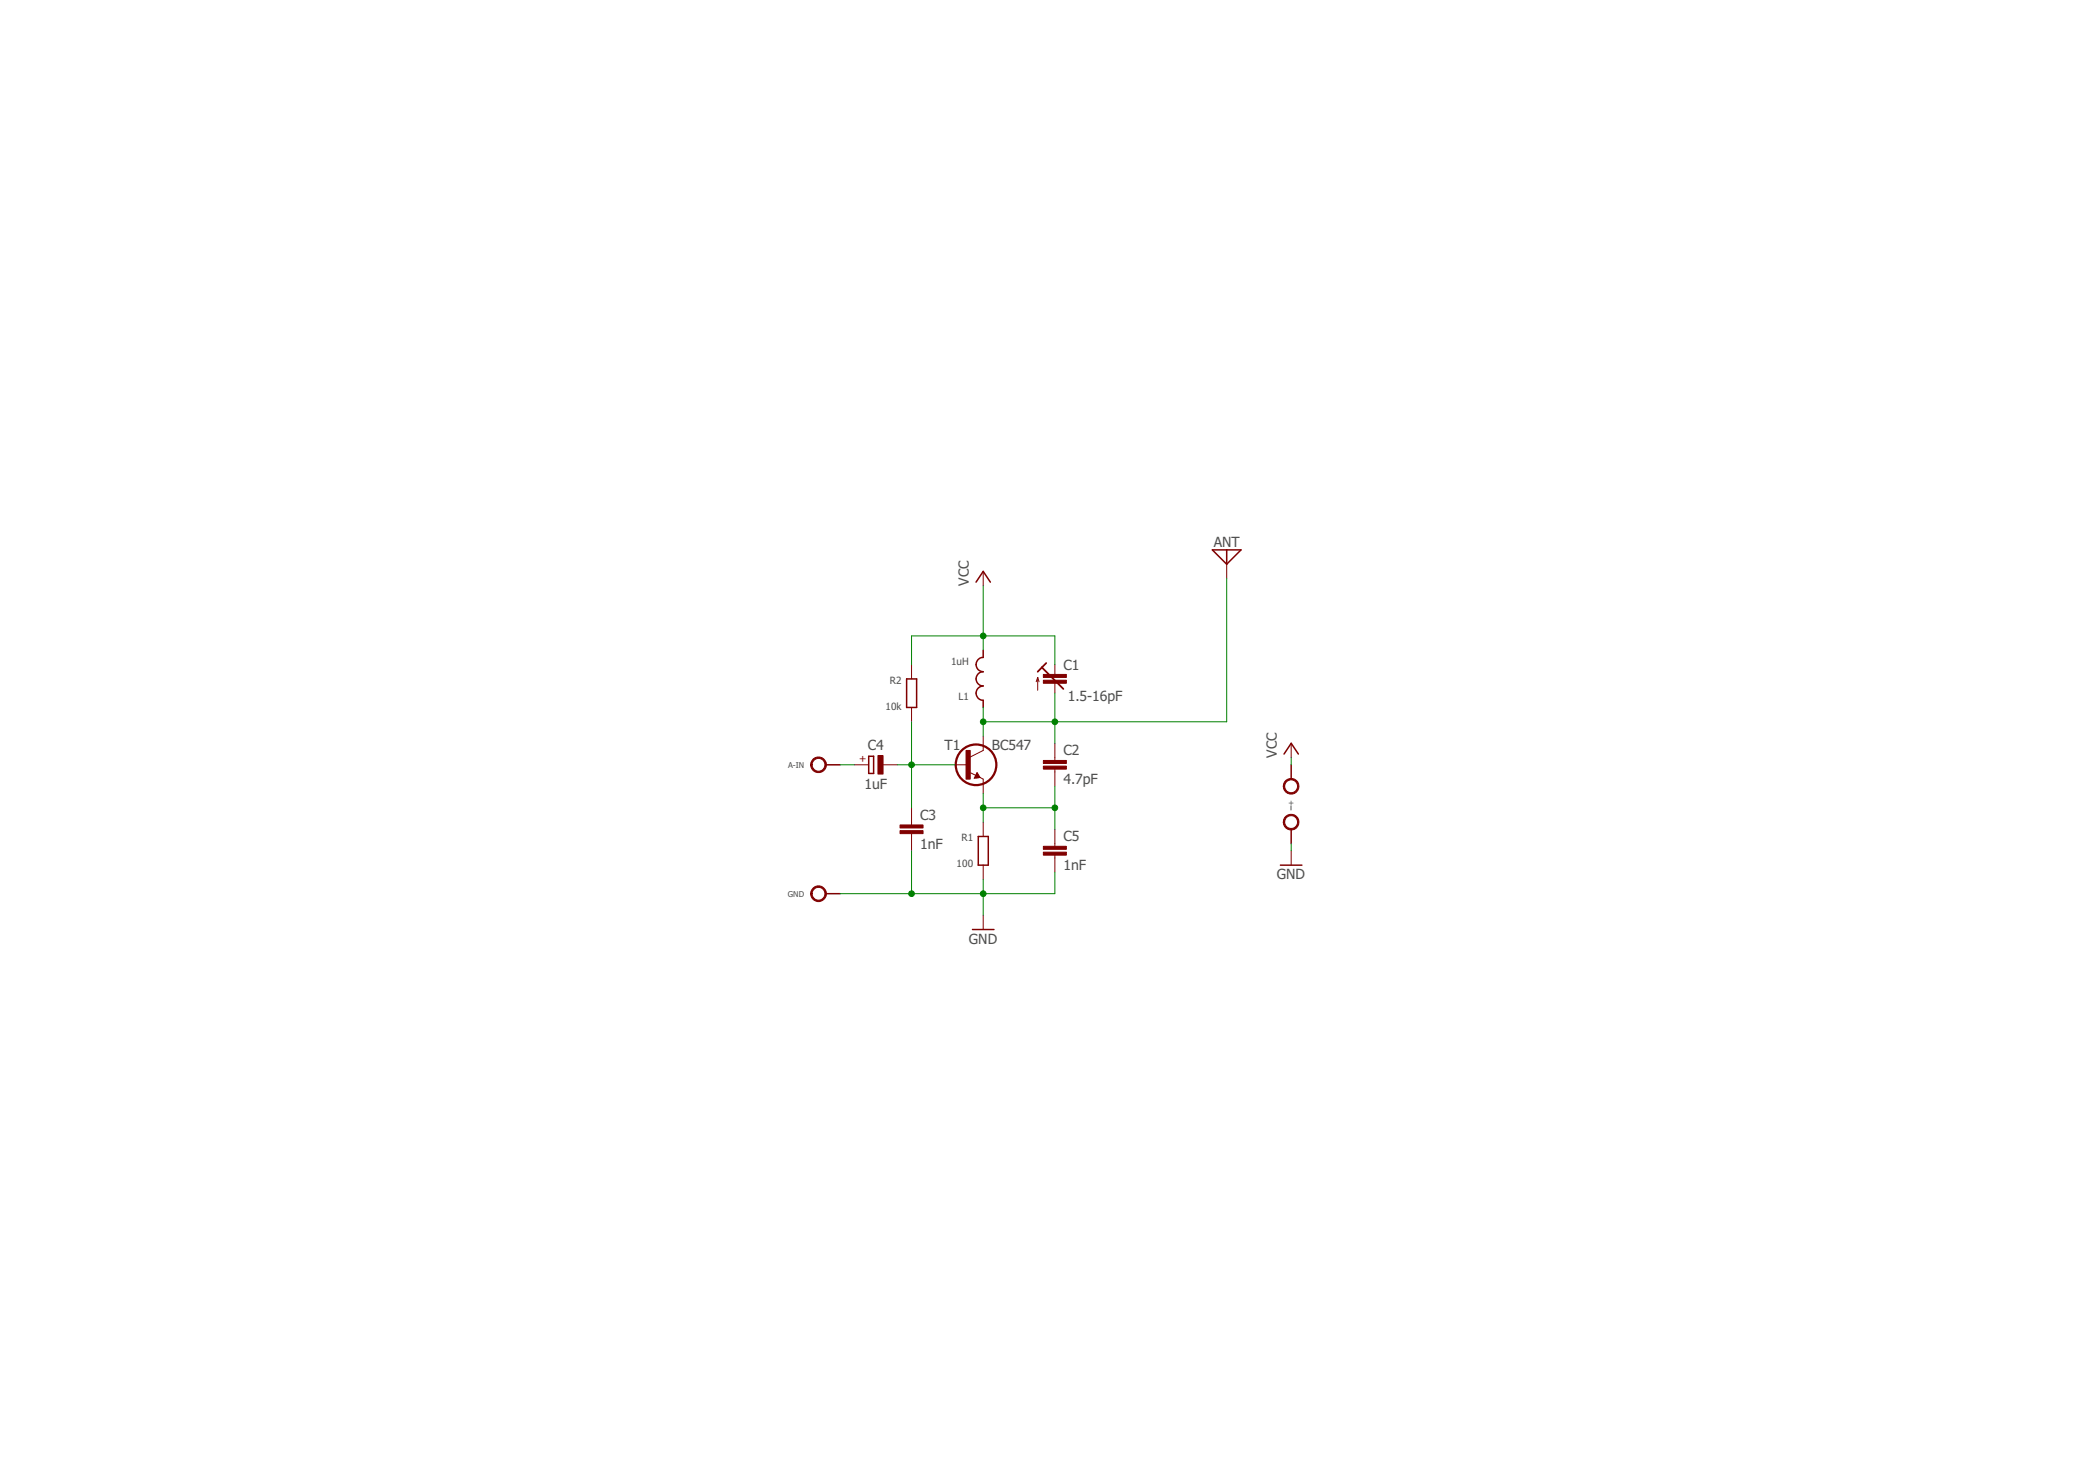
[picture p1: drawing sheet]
<svg xmlns="http://www.w3.org/2000/svg" width="297mm" height="210mm" viewBox="0 0 297 210" stroke-linecap="round" stroke-linejoin="round" font-family="sans-serif">
<g fill="none" stroke="#800000" stroke-width=".14">
<path d="M173.9 80v2M129.2 94.2v2M139.4 81v2M147.1 96v1.8M147.1 96l-.2 .6M147.1 96l.2 .6M149.6 94.2v1.4M149.6 96.8v1.4M121.1 108.4h2.1M125.2 108.4h2M129.2 100.3v2M129.2 114.5v2.4"/>
<path d="M129.2 118.2v2.4M135.3 108.4h2.1M137.6 109.5l1.4 .7M138.5 109.5l.5 .7-.9 .1zM139 110.2l.4 .2v2.1M139.4 104.3v2.1l-2 1M139.4 116.5v2.1M149.6 105.3v2.5M149.6 109v2.4M149.6 117.5v2.5M183.1 105.3v2.1M139.4 122.6v2"/>
<path d="M139.4 129.7v2M149.6 121.2v2.4M183.1 120.6v2"/>
</g>
<path d="M147.7 94.6l3.1 3M147.7 94.6l-.6 .6M148.3 94l-.6 .6M138.5 109.7l.3 .5h-.5" fill="none" stroke="#800000" stroke-width=".25"/>
<g fill="none" stroke="#800000" stroke-width=".21">
<path d="M171.9 77.9h4.1l-2.1 2.1zM173.9 77.9v2.1M128.5 96.2h1.5v4.1h-1.5zM138.4 82.5l1-1.5 1 1.5M139.4 92.2v1a1.02 1.02 0 0 0-1 1 1.02 1.02 0 0 0 1 1 1.01 1.01 0 0 0-1 1 1.01 1.01 0 0 0 1 1 1.02 1.02 0 0 0-1 1 1.02 1.02 0 0 0 1 1.1v1M117.1 108.4h2M123.2 107.2h.7v2.4h-.7zM138.5 109.7l-.2 .4h.3l-.1-.2M138.7 118.6h1.4v4h-1.4zM182.1 106.9l1-1.6 1 1.6M183.1 108.4v2M183.1 117.5v2.1"/>
<path d="M117.1 126.7h2M137.9 131.7h3M181.5 122.6h3.1"/>
</g>
<g fill="#800000" stroke="#800000" stroke-width=".14">
<path d="M137 106.4h.6v4h-.6z"/>
<path d="M147.9 108.6h3.3v.4h-3.3z"/>
<path d="M147.9 107.8h3.3v.4h-3.3z"/>
<path d="M127.6 117.7h3.3v.5h-3.3z"/>
<path d="M127.6 116.9h3.3v.4h-3.3z"/>
<path d="M147.9 96.4h3.3v.4h-3.3z"/>
<path d="M147.9 95.6h3.3v.4h-3.3z"/>
<path d="M124.5 107.1h.7v2.6h-.7z"/>
<path d="M147.9 120.8h3.3v.4h-3.3z"/>
<path d="M147.9 120h3.3v.4h-3.3z"/>
</g>
<circle cx="138.4" cy="108.4" r="2.88" fill="none" stroke="#800000" stroke-width=".32"/>
<g fill="#800000" stroke="#800000" stroke-width=".14">
<path d="M182.3 110.6a1.11 1.11 0 0 1 1.8 .3 1.11 1.11 0 0 1-.8 1.6 1.11 1.11 0 0 1-1.4-1.1h.2a.91 .91 0 0 1 1.3-.8 .91 .91 0 0 1 .3 1.5 .91 .91 0 0 1-1.5-.4l-.1-.3h-.2l.1-.3z" fill-rule="evenodd"/>
<path d="M182.3 115.7a1.11 1.11 0 0 1 1.8 .3 1.11 1.11 0 0 1-.8 1.6 1.11 1.11 0 0 1-1.4-1.1h.2a.91 .91 0 0 1 1.3-.8 .91 .91 0 0 1 .3 1.5 .91 .91 0 0 1-1.5-.4l-.1-.3h-.2l.1-.3z" fill-rule="evenodd"/>
<path d="M115.3 107.5a1.12 1.12 0 0 1 1.8 .4 1.12 1.12 0 0 1-.8 1.6 1.12 1.12 0 0 1-1.4-1.1h.2a.92 .92 0 0 1 1.4-.8 .92 .92 0 0 1 .1 1.6 .92 .92 0 0 1-1.4-.6l-.1-.2h-.2l.1-.3z" fill-rule="evenodd"/>
<path d="M115.3 125.8a1.12 1.12 0 0 1 1.8 .4 1.12 1.12 0 0 1-.8 1.6 1.12 1.12 0 0 1-1.4-1.1h.2a.92 .92 0 0 1 1.4-.8 .92 .92 0 0 1 .1 1.6 .92 .92 0 0 1-1.4-.6l-.1-.2h-.2l.1-.3z" fill-rule="evenodd"/>
</g>
<g fill="none" stroke="#008000" stroke-width=".14">
<path d="M129.2 94.2v-4.1h20.4v4.1M139.4 83v9.2M149.6 98.2v7.1M173.9 82v20.3h-34.5M119.1 108.4h2M127.2 108.4h8.1M129.2 102.3v12.2M139.4 100.3v4M139.4 112.5v4M139.4 114.5h10.2M149.6 111.4v6.1M183.1 107.4v1"/>
<path d="M183.1 119.6v1M129.2 120.6v6.1M139.4 124.6v5.1M149.6 123.6v3.1h-30.5"/>
</g>
<g fill="#008000" stroke="#008000" stroke-width=".14">
<circle cx="149.6" cy="102.3" r=".4"/>
<circle cx="139.4" cy="102.3" r=".4"/>
<circle cx="139.4" cy="114.5" r=".4"/>
<circle cx="149.6" cy="114.5" r=".4"/>
<circle cx="129.2" cy="108.4" r=".4"/>
<circle cx="139.4" cy="90.1" r=".4"/>
<circle cx="139.4" cy="126.7" r=".4"/>
<circle cx="129.2" cy="126.7" r=".4"/>
</g>
<g font-size="2" fill="#505050">
<text x="172.1" y="77.5">ANT</text>
<text x="137.4" y="83" transform="rotate(-90 137.4 83)">VCC</text>
<text x="150.8" y="94.9">C1</text>
<text x="151.4" y="99.4">1.5-16pF</text>
<text x="123.1" y="106.4">C4</text>
<text x="133.9" y="106.4">T1</text>
<text x="140.6" y="106.4">BC547</text>
<text x="150.8" y="107.1">C2</text>
<text x="181" y="107.4" transform="rotate(-90 181 107.4)">VCC</text>
<text x="122.6" y="111.8">1uF</text>
<text x="150.8" y="111.1">4.7pF</text>
<text x="130.5" y="116.2">C3</text>
<text x="150.8" y="119.3">C5</text>
<text x="130.5" y="120.3">1nF</text>
<text x="150.8" y="123.3">1nF</text>
<text x="181" y="124.6">GND</text>
<text x="137.4" y="133.8">GND</text>
</g>
<g font-size="1.4" fill="#505050">
<text x="134.9" y="94.2">1uH</text>
<text x="125.6" y="100.6">10k</text>
<text x="126.2" y="96.9">R2</text>
<text x="135.9" y="99.3">L1</text>
<text x="136.3" y="119.3">R1</text>
<text x="135.6" y="122.9">100</text>
</g>
<text font-size="1.4" fill="#800000" x="121.8" y="107.9">+</text>
<g font-size="1.1" fill="#505050">
<text x="111.7" y="108.8">A-IN</text>
<text x="183.5" y="114.5" transform="rotate(-90 183.5 114.5)">̶+</text>
<text x="111.7" y="127.1">GND</text>
</g>
</svg>
